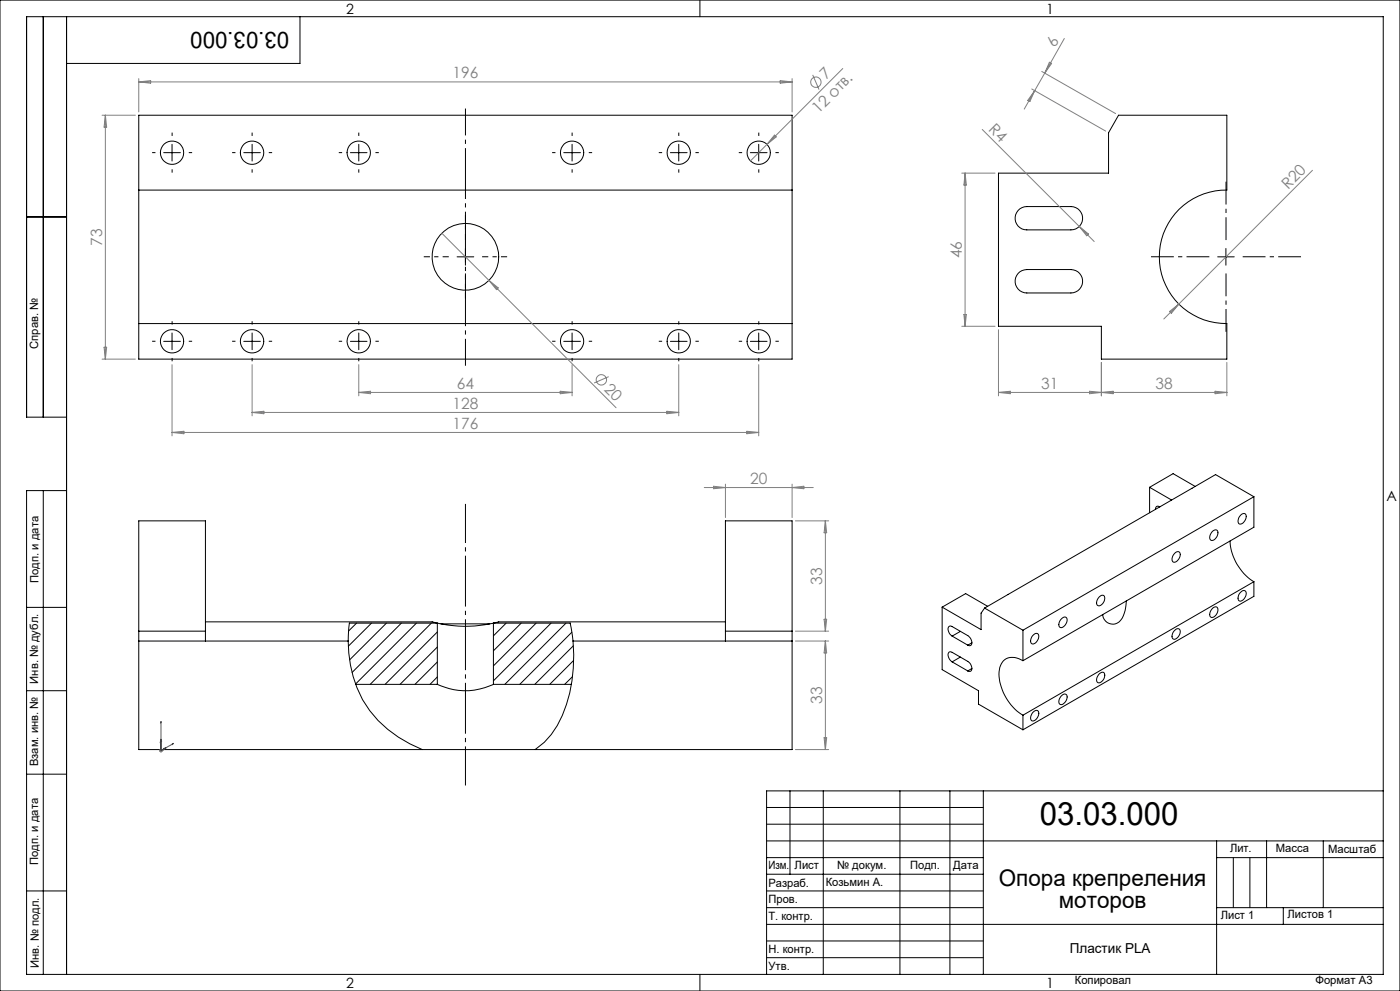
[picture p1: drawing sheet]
<svg xmlns="http://www.w3.org/2000/svg" width="420mm" height="297mm" viewBox="0 0 420 297" stroke-linecap="round" stroke-linejoin="round" font-family="sans-serif">
<g fill="none" stroke="#000" stroke-width=".3">
<path d="M0 0h420v297h-420zM13 5v120M20 5v287M90 5v14h-70M210 0v5M41.6 57v40M41.6 57v-22.5h196v22.5M41.6 57h196M49.1 45.8h5M51.6 43.2v5.1M73.1 45.8h5M75.6 43.2v5.1"/>
<path d="M105.1 45.8h5M107.6 43.2v5.1M169.1 45.8h5M171.6 43.2v5.1M201.1 45.8h5M203.6 43.2v5.1M225.1 45.8h5M227.6 43.2v5.1M237.6 57v40M299.5 51.9h33.1v-12.1l3-5.3h32.5v22.5a20 20 0 0 0-20.3 20 20 20 0 0 0 20.3 20v10.6h-37.7v-9.8h-30.9zM8 65h12M137.1 77h5"/>
<path d="M139.6 74.5v5M305.4 63.1a3.6 3.6 0 0 1 2.6-1.2h13.3a3.5 3.5 0 0 1 3.5 3.5 3.5 3.5 0 0 1-3.5 3.5h-13.3a3.5 3.5 0 0 1-3.2-2.1 3.5 3.5 0 0 1 .6-3.7zM365.3 77h5M367.8 74.5v5M41.6 97v10.6h196v-10.6M41.6 97h196M51.6 99.8v5M75.6 99.8v5M107.6 99.8v5M171.6 99.8v5M203.6 99.8v5M227.6 99.8v5"/>
<path d="M305.4 81.9a3.6 3.6 0 0 1 2.6-1.1h13.3a3.5 3.5 0 0 1 3.5 3.5 3.5 3.5 0 0 1-3.5 3.5h-13.3a3.5 3.5 0 0 1-3.2-2.1 3.5 3.5 0 0 1 .6-3.8zM49.1 102.3h5M73.1 102.3h5M105.1 102.3h5M169.1 102.3h5M201.1 102.3h5M225.1 102.3h5M20 125h-12v-120h407v287h-407v-145h12M13 147v145M344.9 146v7.7M344.9 146l6.6 3.9M347.9 151.9a.78 .78 0 0 0-.9-.1 .78 .78 0 0 0-.4 .8"/>
<path d="M358.5 145.8l-6.6-3.8-7 4M363.7 159.2a.93 .93 0 0 1 1.4-.3 .93 .93 0 0 1 .2 1.4 1.65 1.65 0 0 1-2.2 1.5 2.09 2.09 0 0 1 .6-2.6zM372.3 154.3a.93 .93 0 0 1 1.3-.3 .93 .93 0 0 1 .2 1.4 1.69 1.69 0 0 1-2.2 1.5 2.18 2.18 0 0 1 .7-2.6zM376.2 148.9l-11.5-6.7-69.3 40M376.2 148.9l-69.3 40M376.2 148.9v9.1l-69.3 40M329.8 178.9a.93 .93 0 0 1 1.4-.4 .93 .93 0 0 1 .1 1.4 1.65 1.65 0 0 1-2.1 1.5 2.04 2.04 0 0 1 .6-2.5zM352.5 165.8a.93 .93 0 0 1 1.3-.3 .93 .93 0 0 1 .2 1.3 1.69 1.69 0 0 1-2.2 1.5 2.05 2.05 0 0 1 .7-2.5zM369 162.2a15.4 15.4 0 0 0 7.2 12.1M372.3 177.4a.93 .93 0 0 1 1.3-.3 .93 .93 0 0 1 .2 1.4 1.69 1.69 0 0 1-2.2 1.5 2.13 2.13 0 0 1 .7-2.6zM376.2 174.3v4.4l-69.3 40M376.2 174.3l-69.3 40"/>
<path d="M8 182h12M41.6 192.1h62.9M41.6 189.2h20M61.6 186.4h68.1l1.5 .4M61.6 192.1v-36h-20v68.5h196v-68.5h-20v36M104.5 192.1a33.2 33.2 0 0 0 15 28.8l3.4 2 3.8 1.7M107 186.8l-2.4 2.3M111.4 186.8l-6.9 6.9M115.9 186.8l-11 11M120.4 186.8l-14.8 14.7M124.9 186.8l-18.2 18.2M129.4 186.8l-18.3 18.3"/>
<path d="M131.2 189.4l-15.7 15.7M131.2 193.9l-11.2 11.2M131.2 198.4l-6.7 6.7M131.2 186.8h-26.4l-.3 5.3M131.2 186.8v18.3M131.3 186.8a37.1 37.1 0 0 0 16.7 0M132.3 187h14.6M148 186.8h23.1l.8 5.3M148 186.8v18.3M151.8 186.8l-3.8 3.8M156.4 186.8l-8.4 8.2M160.8 186.8l-12.8 12.8"/>
<path d="M165.3 186.8l-17.3 17.2M169.8 186.8l-18.4 18.3M171.6 189.5l-15.7 15.6M171.9 192.1a41.4 41.4 0 0 1-6.5 28l-2.1 2.4-2.8 2.1M171.9 192.1h65.7M172 193.5l-11.6 11.6M172.1 197.9l-7.2 7.2M217.6 186.4h-68l-1.6 .4M217.6 189.2h20M282.6 182l11.7 6.7v-4.9l1.1-1.6M282.6 182v18.7l10.9 6.3v4l13.4 7.7M285.6 190.6a1.94 1.94 0 0 1-.7-3l.7 .2 4.7 2.7a1.94 1.94 0 0 1 .8 3l-.8-.1"/>
<path d="M285.6 198.4a1.94 1.94 0 0 1-.7-3l.7 .1 4.7 2.7a1.94 1.94 0 0 1 .8 3l-.8-.1M285.6 190.6l4.7 2.8M285.6 198.4l4.7 2.7M288.1 189.2l-2.5 1.4M288.1 196.9l-2.5 1.5M291.6 192.6l-1.3 .8M295.4 182.2l11.5 6.7M296.3 181.7l-6.6-3.8-7.1 4.1M306.9 198a4.3 4.3 0 0 0-6.5 1 11.7 11.7 0 0 0 1.9 10.8 13.6 13.6 0 0 0 4.6 4.5M306.9 188.9v9.1M309.8 190.5a.97 .97 0 0 1 .9-.7 .97 .97 0 0 1 .9 .6 2.16 2.16 0 0 1-2 2.5 1.67 1.67 0 0 1 .2-2.4zM318.5 185.4a.93 .93 0 0 1 1.4-.4 .93 .93 0 0 1 .1 1.4 1.69 1.69 0 0 1-2.1 1.5 2 2 0 0 1 .6-2.5z"/>
<path d="M337.9 180.1a9.3 9.3 0 0 1-2.2 6.3 3 3 0 0 1-4.9-2.2M352.5 188.9a.93 .93 0 0 1 1.3-.4 .93 .93 0 0 1 .2 1.4 1.69 1.69 0 0 1-2.2 1.5 2 2 0 0 1 .7-2.5zM363.7 182.3a.94 .94 0 0 1 1.4-.3 .94 .94 0 0 1 .2 1.4 1.65 1.65 0 0 1-2.2 1.5 2.09 2.09 0 0 1 .6-2.6zM8 207h12M106.7 205.1h24.5M131.2 202.9l-2.2 2.2M131.2 205.1a19.4 19.4 0 0 0 16.8 0M148 205.1h23.4M171.8 202.8l-2.4 2.3M291.6 200.3l-1.3 .8M306.9 214.3v4.4M309.8 213.6a.97 .97 0 0 1 .9-.7 .97 .97 0 0 1 .9 .6 2.22 2.22 0 0 1-2 2.5 1.72 1.72 0 0 1 .2-2.4z"/>
<path d="M318.3 208.7a.97 .97 0 0 1 .9-.7 .97 .97 0 0 1 .9 .6 2.22 2.22 0 0 1-2 2.5 1.63 1.63 0 0 1 .2-2.4zM329.8 201.9a.93 .93 0 0 1 1.4-.3 .93 .93 0 0 1 .1 1.4 1.65 1.65 0 0 1-2.1 1.5 2.04 2.04 0 0 1 .6-2.6zM8 232h12M237 237v25M247 237v55M270 237v55M285 237v55M295 237v55M415 237h-185v55M230 257h65M230 242h65M230 247h65"/>
<path d="M230 252h185M365 252v40M365 257h50M370 257v15M375 257v15M380 252v20M397 252v20M8 267h12M230 262h65M230 267h65M230 272h65M230 277h185"/>
<path d="M365 272h50M385 272v5M210 292v5M230 282h65M230 287h65"/>
<circle cx="51.6" cy="45.8" r="3.5"/>
<circle cx="75.6" cy="45.8" r="3.5"/>
<circle cx="107.6" cy="45.8" r="3.5"/>
<circle cx="171.6" cy="45.8" r="3.5"/>
<circle cx="203.6" cy="45.8" r="3.5"/>
<circle cx="227.6" cy="45.8" r="3.5"/>
<circle cx="139.6" cy="76.9" r="10"/>
<circle cx="51.6" cy="102.3" r="3.5"/>
<circle cx="75.6" cy="102.3" r="3.5"/>
<circle cx="107.6" cy="102.3" r="3.5"/>
<circle cx="171.6" cy="102.3" r="3.5"/>
<circle cx="203.6" cy="102.3" r="3.5"/>
<circle cx="227.6" cy="102.3" r="3.5"/>
</g>
<g fill="none" stroke="#808080" stroke-width=".3">
<path d="M314.8 18.7l.7 .3-2.1 2.9zM319.3 11.5l-5.9 10.4M30.6 34.5h10M31.6 34.5v73.1M31.6 34.5l.4 3.6h-.8zM41.6 23.6v9.9M41.6 24.5h196M41.6 24.5l3.6-.3v.7zM234.1 24.2l3.5 .3-3.5 .4zM237.6 23.6v9.9M243.8 22.4l1.9 4.4M252.8 20.5l-27.7 27.7"/>
<path d="M294.7 38.8l29.1 29.1M309.5 26.7l22.2 12.6M310.4 27.2l-3.1 5.5M310.4 27.2l-1.4 3.2-.7-.3zM312.5 21.4l22.2 12.6M313.4 21.9l-3 5.3M232.3 40.5l.6 .5-2.8 2.3zM288.5 51.9h10M289.5 51.9v45.9M289.5 51.9l.4 3.6h-.7zM393.7 51l-40 40.1M132.5 69.9l14.2 14.1"/>
<path d="M323.8 67.9l4.5 4.5M323.8 67.9l2.7 2.2-.5 .6zM146.7 84l38.1 38.2M146.7 84l2.8 2.3-.6 .5zM288.5 97.8h10M289.2 94.3h.7l-.4 3.5zM299.5 98.8v19.8M350.9 93.3l2.8-2.2-2.3 2.8zM353.7 91.1l-4.6 4.5M30.6 107.6h10M31.2 104.1h.8l-.4 3.5zM51.6 109.3v21.3"/>
<path d="M75.6 109.3v15.3M107.6 117.6h64M107.6 109.3v9.3M107.6 117.6l3.6-.3v.7zM168.1 117.3l3.5 .3-3.5 .4zM171.6 109.3v9.3M182.6 112.9l-4.4 1.9M203.6 109.3v15.3M227.6 109.3v21.3M299.5 117.6h68.6M299.5 117.6l3.6-.3v.7zM326.8 117.3l3.6 .3-3.6 .4z"/>
<path d="M330.4 108.6v10M330.4 117.6l3.5-.3v.7zM364.5 117.3l3.6 .3-3.6 .4zM368.1 108.6v10M51.6 129.6h176M51.6 129.6l3.6-.3v.7zM75.6 123.6h128M75.6 123.6l3.6-.3v.7zM200.1 123.3l3.5 .3-3.5 .4zM224 129.3l3.6 .3-3.6 .4zM211.3 146.1h32.7M214.1 145.7l3.5 .4-3.5 .4z"/>
<path d="M217.6 145.1v10M237.6 145.1v10M237.6 146.1l3.6-.4v.8zM238.6 156.1h10M247.6 156.1v33.1M247.6 156.1l.4 3.6h-.8zM238.6 189.2h10M238.6 192.1h10M247.2 185.6h.8l-.4 3.6zM247.6 192.1v32.5M247.6 192.1l.4 3.6h-.8zM47.8 225h1"/>
<path d="M47.9 224.6l.7 .7M48.3 224.5v1M48.6 224.6l-.7 .7M238.6 224.6h10M247.2 221.1h.8l-.4 3.5z"/>
<circle cx="244.8" cy="24.6" r="1.56"/>
<circle cx="180.4" cy="113.8" r="1.55"/>
</g>
<path d="M48.3 216.2v8.8M48.3 216.2l.1 .4-.2 .1zM48.3 221.5l.2 .7-.4 .3zM49 224.3l.8-.2-.8 .7zM49.8 224.1l-1.5 .9M51.7 222.9l.4-.1-.4 .3zM52.1 222.8l-3.8 2.2" fill="none" stroke="#00f" stroke-width=".3"/>
<path d="M139.6 109.6v-77.1" fill="none" stroke="#000" stroke-width=".3" stroke-dasharray="15.2 1.3 1.3 1.3" stroke-dashoffset="7.2" stroke-linecap="butt"/>
<g fill="none" stroke="#000" stroke-width=".3" stroke-dasharray="15.2 1.3 1.3 1.3" stroke-linecap="butt">
<path d="M46.6 45.7h-1M51.6 40.7v-1M51.6 50.7v1M56.6 45.7h1M70.6 45.7h-1M75.6 40.7v-1M75.6 50.7v1M80.6 45.7h1M102.6 45.7h-1M107.6 40.7v-1M107.6 50.7v1M112.6 45.7h1"/>
<path d="M166.6 45.7h-1M171.6 40.7v-1M171.6 50.7v1M176.6 45.7h1M198.6 45.7h-1M203.6 40.7v-1M203.6 50.7v1M208.6 45.7h1M222.6 45.7h-1M227.6 40.7v-1M227.6 50.7v1M232.6 45.7h1"/>
<path d="M51.6 97.3v-1M75.6 97.3v-1M107.6 97.3v-1M171.6 97.3v-1M203.6 97.3v-1M227.6 97.3v-1M46.6 102.3h-1M51.6 107.3v1M56.6 102.3h1M70.6 102.3h-1M75.6 107.3v1M80.6 102.3h1"/>
<path d="M102.6 102.3h-1M107.6 107.3v1M112.6 102.3h1M166.6 102.3h-1M171.6 107.3v1M176.6 102.3h1M198.6 102.3h-1M203.6 107.3v1M208.6 102.3h1M222.6 102.3h-1M227.6 107.3v1M232.6 102.3h1"/>
</g>
<path d="M134.6 76.9h-7.5M139.6 71.9v-7.5M144.6 76.9h7.5M139.6 81.9v7.5" fill="none" stroke="#000" stroke-width=".3" stroke-dasharray="15.2 1.3 1.3 1.3" stroke-dashoffset="13.4" stroke-linecap="butt"/>
<path d="M139.6 151v84.4" fill="none" stroke="#000" stroke-width=".3" stroke-dasharray="15.2 1.3 1.3 1.3" stroke-dashoffset="3.5" stroke-linecap="butt"/>
<path d="M362.8 76.9h-17.5M367.8 71.9v-17.5M372.8 76.9h17.5M367.8 81.9v17.5" fill="none" stroke="#000" stroke-width=".3" stroke-dasharray="15.2 1.3 1.3 1.3" stroke-dashoffset="8.4" stroke-linecap="butt"/>
<path d="M51.7 222.9l.4-.1-.4 .3zM48.3 216.2l.1 .4-.2 .1zM49 224.3l.8-.2-.8 .7zM48.3 221.5l.2 .7-.4 .3z" fill="#00f"/>
<text font-size="9.6" x="311.9" y="247.3">03.03.000</text>
<g font-size="6.9">
<text x="86.8" y="9.5" transform="rotate(-180 86.8 9.5)">03.03.000</text>
<text x="299.6" y="265.6">Опора крепреления</text>
<text x="317.6" y="272.1">моторов</text>
</g>
<g font-size="4.7" fill="#808080">
<text x="316.5" y="14.4" transform="rotate(-60 316.5 14.4)">6</text>
<text x="135.8" y="23.5">196</text>
<text x="247.8" y="24" transform="rotate(-45 247.8 24)">7</text>
<text x="245.6" y="34.2" transform="rotate(-45 245.6 34.2)">12 отв.</text>
<text x="296.3" y="39" transform="rotate(45 296.3 39)">R4</text>
<text x="386.5" y="56.9" transform="rotate(-45 386.5 56.9)">R20</text>
<text x="30.6" y="73.7" transform="rotate(-90 30.6 73.7)">73</text>
<text x="288.5" y="77.4" transform="rotate(-90 288.5 77.4)">46</text>
<text x="137.1" y="116.6">64</text>
<text x="181" y="116.8" transform="rotate(45 181 116.8)">20</text>
<text x="312.4" y="116.6">31</text>
<text x="346.7" y="116.6">38</text>
<text x="135.8" y="122.6">128</text>
<text x="135.8" y="128.6">176</text>
<text x="225.1" y="145.1">20</text>
<text x="246.6" y="175.2" transform="rotate(-90 246.6 175.2)">33</text>
<text x="246.6" y="211" transform="rotate(-90 246.6 211)">33</text>
</g>
<g font-size="4.2">
<text x="103.8" y="4.2">2</text>
<text x="313.8" y="4.2">1</text>
<text x="415.9" y="150.2">A</text>
<text x="103.8" y="296.2">2</text>
<text x="313.8" y="296.2">1</text>
</g>
<text font-size="4.1" x="320.9" y="285.6">Пластик PLA</text>
<g font-size="3.4">
<text x="11.5" y="104.5" transform="rotate(-90 11.5 104.5)">Справ. №</text>
<text x="11.6" y="174.7" transform="rotate(-90 11.6 174.7)">Подп. и дата</text>
<text x="11.4" y="204.9" transform="rotate(-90 11.4 204.9)">Инв. № дубл.</text>
<text x="11.4" y="229.6" transform="rotate(-90 11.4 229.6)">Взам. инв. №</text>
<text x="369" y="255.5">Лит.</text>
<text x="382.8" y="255.5">Масса</text>
<text x="398.4" y="255.6">Масштаб</text>
<text x="11.4" y="259.2" transform="rotate(-90 11.4 259.2)">Подп. и дата</text>
<text x="230.5" y="260.5">Изм.</text>
<text x="238.4" y="260.4">Лист</text>
<text x="251.1" y="260.4">№ докум.</text>
<text x="273" y="260.4">Подп.</text>
<text x="286" y="260.4">Дата</text>
<text x="230.5" y="265.7">Разраб.</text>
<text x="247.7" y="265.6">Козьмин А.</text>
<text x="230.5" y="275.7">Т. контр.</text>
<text x="230.6" y="270.7">Пров.</text>
<text x="366.2" y="275.3">Лист 1</text>
<text x="386.3" y="275.2">Листов 1</text>
<text x="230.6" y="285.7">Н. контр.</text>
<text x="11.6" y="290" transform="rotate(-90 11.6 290)">Инв. № подл.</text>
<text x="230.6" y="290.7">Утв.</text>
<text x="322.5" y="295">Копировал</text>
<text x="394.6" y="295">Формат А3</text>
</g>
</svg>
